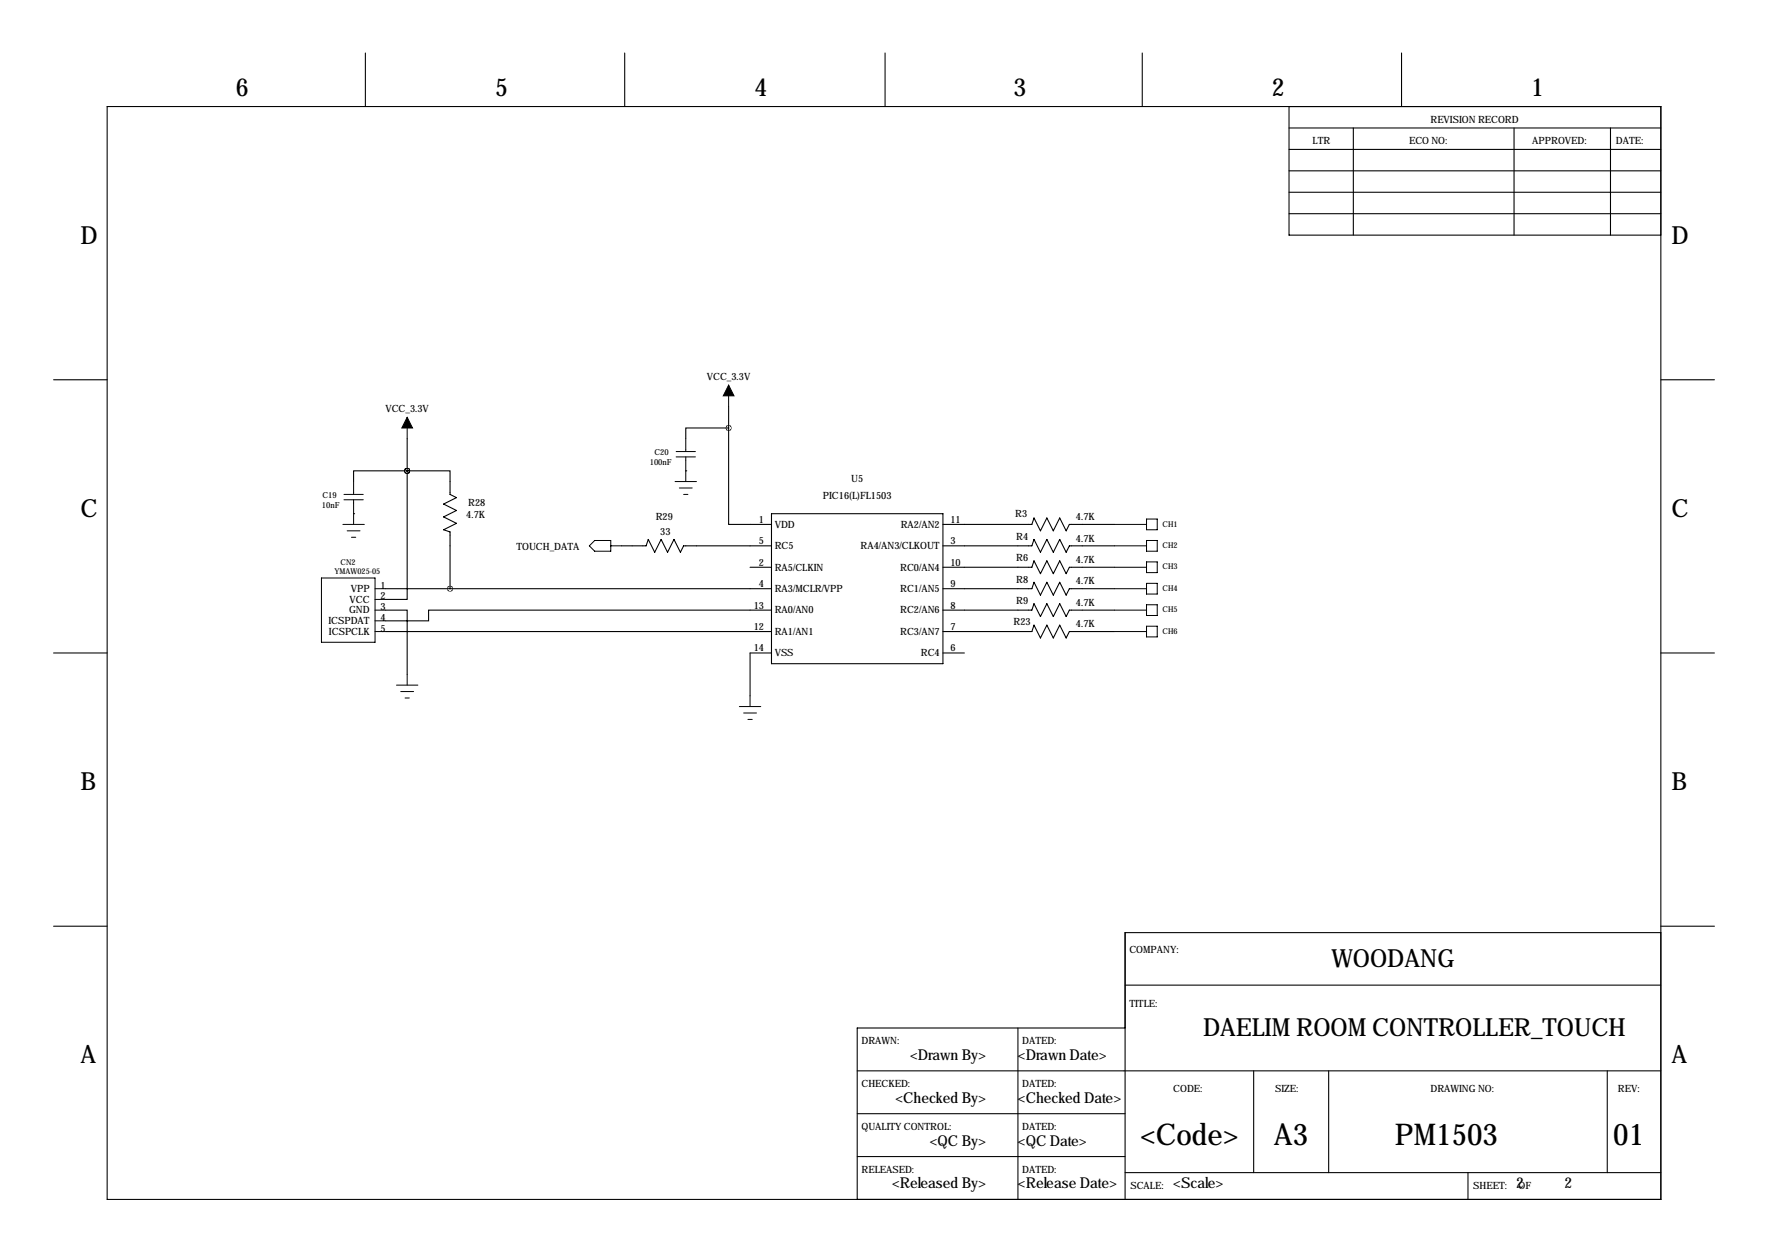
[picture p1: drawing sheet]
<svg xmlns="http://www.w3.org/2000/svg" width="419mm" height="297mm" viewBox="0 0 419 297" stroke-linecap="round" stroke-linejoin="round" font-family="sans-serif">
<g fill="none" stroke="#000" stroke-width=".25">
<path d="M86.6 12.6v12.7M148.1 12.6v12.7M209.8 12.6v12.7M270.8 12.6v12.7M332.2 12.6v12.7M25.4 25.3h368.3v259h-368.3zM305.6 30.3h88.1M305.6 35.4h88.1M305.6 25.3v30.4h88.1M320.8 30.3v25.4M358.9 30.3v25.4M381.8 30.3v25.4"/>
<path d="M305.6 40.5h88.1M305.6 45.6h88.1M305.6 50.7h88.1M12.7 90h12.7M172.7 96.4v5.1M393.7 90h12.7M96.5 111.6v30.5h-5.1M96.5 111.6h10.2v5.6l1.5 .8-3 1.5 3 1.5-3 1.5 3 1.6-3 1.5 1.5 .5v13.5M96.5 111.6h.1M96.5 111.6h-12.7v2.6M96.5 104v7.6M162.6 111.6h.1"/>
<path d="M172.7 101.5v22.8h10.2M172.7 101.5h-10.1v2.5M83.8 121.8h.1M91.4 139.6h91.5M147.3 129.4h5.9l.5-1.5 1.5 3 1.5-3 1.5 3 1.6-3 1.5 3 .8-1.5h20.8M177.8 134.5h5.1M182.9 121.8h40.6v35.5h-40.6zM223.5 124.3h21.1l.5-1.5 1.5 3 1.6-3 1.5 3 1.5-3 1.5 3 .8-1.5h10.7M223.5 134.5h21.1l.5-1.5 1.5 3 1.6-3 1.5 3 1.5-3 1.5 3 .8-1.5h10.7M223.5 129.4h21.1l.5-1.5 1.5 3 1.6-3 1.5 3 1.5-3 1.5 3 .8-1.5h10.7M223.5 139.6h21.1l.5-1.6 1.5 3.1 1.6-3.1 1.5 3.1 1.5-3.1 1.5 3.1 .8-1.5h10.7M12.7 154.8h12.7"/>
<path d="M91.4 144.6h5.1v15.3M91.4 149.7h91.5M182.9 144.6h-81.3v2.6h-10.2M182.9 154.8h-5.1v10.2M223.5 154.8h5.1M223.5 149.7h21.1l.5-1.5 1.5 3 1.6-3 1.5 3 1.5-3 1.5 3 .8-1.5h10.7M223.5 144.6h21.1l.5-1.5 1.5 3.1 1.6-3.1 1.5 3.1 1.5-3.1 1.5 3.1 .8-1.6h10.7M393.7 154.8h12.7M12.7 219.6h12.7M393.7 219.6h12.7M266.7 233.5h127M393.7 221.1h-127v63.2"/>
<path d="M203.2 253.9h190.5M241.3 243.7v40.6M266.7 243.7h-63.5v40.6M297.2 253.9v24.1M315 253.9v24.1M381 253.9v24.1M203.2 264h63.5M203.2 274.2h63.5M266.7 278h127M348 278v6.3"/>
</g>
<g fill="none" stroke="#000" stroke-width=".24">
<path d="M96.5 98.9v5.1M172.7 91.3v5.1M81.5 118.5h4.6M81.5 117.2h4.6M83.8 114.2v3M83.8 118.5v5.8M160 114.2h5.1M160.3 108.3h4.5M160.3 107h4.5M161 115.7h3.1M162.1 117.2h1M162.6 104v3"/>
<path d="M162.6 108.3v5.9M76.2 137h12.7v15.3h-12.7zM81.3 124.3h5.1M82.3 125.8h3M83.3 127.4h1M88.9 139.6h2.5M139.7 129.4l1.3-1.3h3.8v2.6h-3.8zM144.8 129.4h2.5M264.2 124.3h7.6M264.2 129.4h7.6M264.2 134.5h7.6M264.2 139.6h7.6"/>
<path d="M271.8 123h2.5v2.6h-2.5zM271.8 128.1h2.5v2.6h-2.5zM271.8 133.2h2.5v2.5h-2.5zM271.8 138.3h2.5v2.5h-2.5zM88.9 144.6h2.5M88.9 149.7h2.5M88.9 142.1h2.5M88.9 147.2h2.5M96.5 159.9v2.5M264.2 144.6h7.6M264.2 149.7h7.6M271.8 143.4h2.5v2.5h-2.5z"/>
<path d="M271.8 148.4h2.5v2.6h-2.5zM94 162.4h5.1M95 163.9h3M96 165.5h1M175.3 167.5h5M176.3 169h3M177.3 170.5h1M177.8 165v2.5"/>
</g>
<path d="M96.5 98.9l1.3 2.6h-2.6zM172.7 91.3l1.3 2.5h-2.6z" fill="#000" stroke="#000" stroke-width=".24"/>
<path d="M106.6 139.6a.05 .05 0 0 0 .1 0 .05 .05 0 0 0-.1 0zM96.5 111.6a.05 .05 0 0 0 .1 0 .05 .05 0 0 0-.1 0zM96.5 111.6a.05 .05 0 0 0 .1 0 .05 .05 0 0 0-.1 0zM172.7 101.5a.05 .05 0 0 0 .1 0 .05 .05 0 0 0-.1 0z" fill="#000" stroke="#000" stroke-width="1.3"/>
<g font-size="7.1">
<text x="270.3" y="271.5">&lt;Code&gt;</text>
<text x="302" y="271.5">A3</text>
<text x="330.7" y="271.5">PM1503</text>
<text x="382.4" y="271.5">01</text>
</g>
<g font-size="5.9">
<text x="55.9" y="22.7">6</text>
<text x="117.3" y="22.7">5</text>
<text x="178.8" y="22.7">4</text>
<text x="240.3" y="22.7">3</text>
<text x="301.5" y="22.7">2</text>
<text x="363" y="22.7">1</text>
<text x="19" y="57.8">D</text>
<text x="396.2" y="57.8">D</text>
<text x="19" y="122.5">C</text>
<text x="396.2" y="122.5">C</text>
<text x="19" y="187.3">B</text>
<text x="396.2" y="187.3">B</text>
<text x="315.6" y="229.2">WOODANG</text>
<text x="285.2" y="245.7">DAELIM ROOM CONTROLLER_TOUCH</text>
<text x="19" y="252.1">A</text>
<text x="396.2" y="252.1">A</text>
</g>
<g font-size="3.6">
<text x="215.7" y="251.2">&lt;Drawn By&gt;</text>
<text x="241.3" y="251.2">&lt;Drawn Date&gt;</text>
<text x="212.3" y="261.4">&lt;Checked By&gt;</text>
<text x="241.3" y="261.4">&lt;Checked Date&gt;</text>
<text x="220.4" y="271.6">&lt;QC By&gt;</text>
<text x="241.3" y="271.6">&lt;QC Date&gt;</text>
<text x="211.5" y="281.7">&lt;Released By&gt;</text>
<text x="241.3" y="281.7">&lt;Release Date&gt;</text>
<text x="278.1" y="281.7">&lt;Scale&gt;</text>
<text x="359.4" y="281.7">2</text>
<text x="370.8" y="281.7">2</text>
</g>
<g font-size="2.4">
<text x="339.1" y="29.1">REVISION RECORD</text>
<text x="311.1" y="34.1">LTR</text>
<text x="334" y="34.1">ECO NO:</text>
<text x="363.2" y="34.1">APPROVED:</text>
<text x="383" y="34.1">DATE:</text>
<text x="167.6" y="90">VCC_3.3V</text>
<text x="91.4" y="97.6">VCC_3.3V</text>
<text x="195" y="118.3">PIC16(L)FL1503</text>
<text x="201.8" y="114.2">U5</text>
<text x="110.5" y="122.9">4.7K</text>
<text x="111" y="120">R28</text>
<text x="155.4" y="123.4">R29</text>
<text x="179.9" y="124">1</text>
<text x="183.6" y="125.1">VDD</text>
<text x="213.5" y="125.1">RA2/AN2</text>
<text x="225.3" y="124">11</text>
<text x="240.6" y="122.6">R3</text>
<text x="255.1" y="123.3">4.7K</text>
<text x="122.4" y="130.4">TOUCH_DATA</text>
<text x="156.5" y="126.9">33</text>
<text x="179.9" y="129">5</text>
<text x="183.6" y="130.2">RC5</text>
<text x="204" y="130.2">RA4/AN3/CLKOUT</text>
<text x="225.3" y="129">3</text>
<text x="240.9" y="127.9">R4</text>
<text x="255.1" y="128.4">4.7K</text>
<text x="179.9" y="134.1">2</text>
<text x="183.6" y="135.3">RA5/CLKIN</text>
<text x="213.4" y="135.3">RC0/AN4</text>
<text x="225.3" y="134.1">10</text>
<text x="240.9" y="133">R6</text>
<text x="255.1" y="133.5">4.7K</text>
<text x="82.9" y="142.9">VCC</text>
<text x="83.1" y="140.3">VPP</text>
<text x="90.2" y="139.6">1</text>
<text x="90.2" y="142.1">2</text>
<text x="179.9" y="139.2">4</text>
<text x="183.6" y="140.3">RA3/MCLR/VPP</text>
<text x="213.4" y="140.3">RC1/AN5</text>
<text x="225.3" y="139.2">9</text>
<text x="240.9" y="138.1">R8</text>
<text x="240.9" y="143.2">R9</text>
<text x="255.1" y="138.5">4.7K</text>
<text x="255.1" y="143.6">4.7K</text>
<text x="77.9" y="148">ICSPDAT</text>
<text x="82.7" y="145.4">GND</text>
<text x="90.2" y="144.6">3</text>
<text x="90.2" y="147.2">4</text>
<text x="90.2" y="149.7">5</text>
<text x="178.7" y="144.3">13</text>
<text x="178.7" y="149.4">12</text>
<text x="183.6" y="145.4">RA0/AN0</text>
<text x="213.4" y="145.4">RC2/AN6</text>
<text x="225.3" y="149.4">7</text>
<text x="225.3" y="144.3">8</text>
<text x="240.3" y="148.3">R23</text>
<text x="255.1" y="148.7">4.7K</text>
<text x="78" y="150.5">ICSPCLK</text>
<text x="178.7" y="154.4">14</text>
<text x="183.6" y="155.6">VSS</text>
<text x="183.6" y="150.5">RA1/AN1</text>
<text x="213.4" y="150.5">RC3/AN7</text>
<text x="218.3" y="155.6">RC4</text>
<text x="225.3" y="154.4">6</text>
<text x="267.7" y="225.9">COMPANY:</text>
<text x="267.7" y="238.6">TITLE:</text>
<text x="204.2" y="247.5">DRAWN:</text>
<text x="242.3" y="247.5">DATED:</text>
<text x="204.2" y="257.7">CHECKED:</text>
<text x="242.3" y="257.7">DATED:</text>
<text x="278.1" y="258.9">CODE:</text>
<text x="302.3" y="258.9">SIZE:</text>
<text x="339.1" y="258.9">DRAWING NO:</text>
<text x="383.5" y="258.9">REV:</text>
<text x="204.2" y="267.8">QUALITY CONTROL:</text>
<text x="242.3" y="267.8">DATED:</text>
<text x="204.2" y="278">RELEASED:</text>
<text x="242.3" y="278">DATED:</text>
<text x="268" y="281.8">SCALE:</text>
<text x="349.2" y="281.8">SHEET:</text>
<text x="360" y="281.8">OF</text>
</g>
<g font-size="2">
<text x="155.2" y="107.9">C20</text>
<text x="154" y="110.3">100nF</text>
<text x="76.4" y="118.1">C19</text>
<text x="76.3" y="120.5">10nF</text>
</g>
<g font-size="1.9">
<text x="275.6" y="124.8">CH1</text>
<text x="275.6" y="129.9">CH2</text>
<text x="79.3" y="136">YMAW025-05</text>
<text x="80.7" y="134">CN2</text>
<text x="275.6" y="135">CH3</text>
<text x="275.6" y="140.1">CH4</text>
<text x="275.6" y="145.1">CH5</text>
<text x="275.6" y="150.2">CH6</text>
</g>
</svg>
